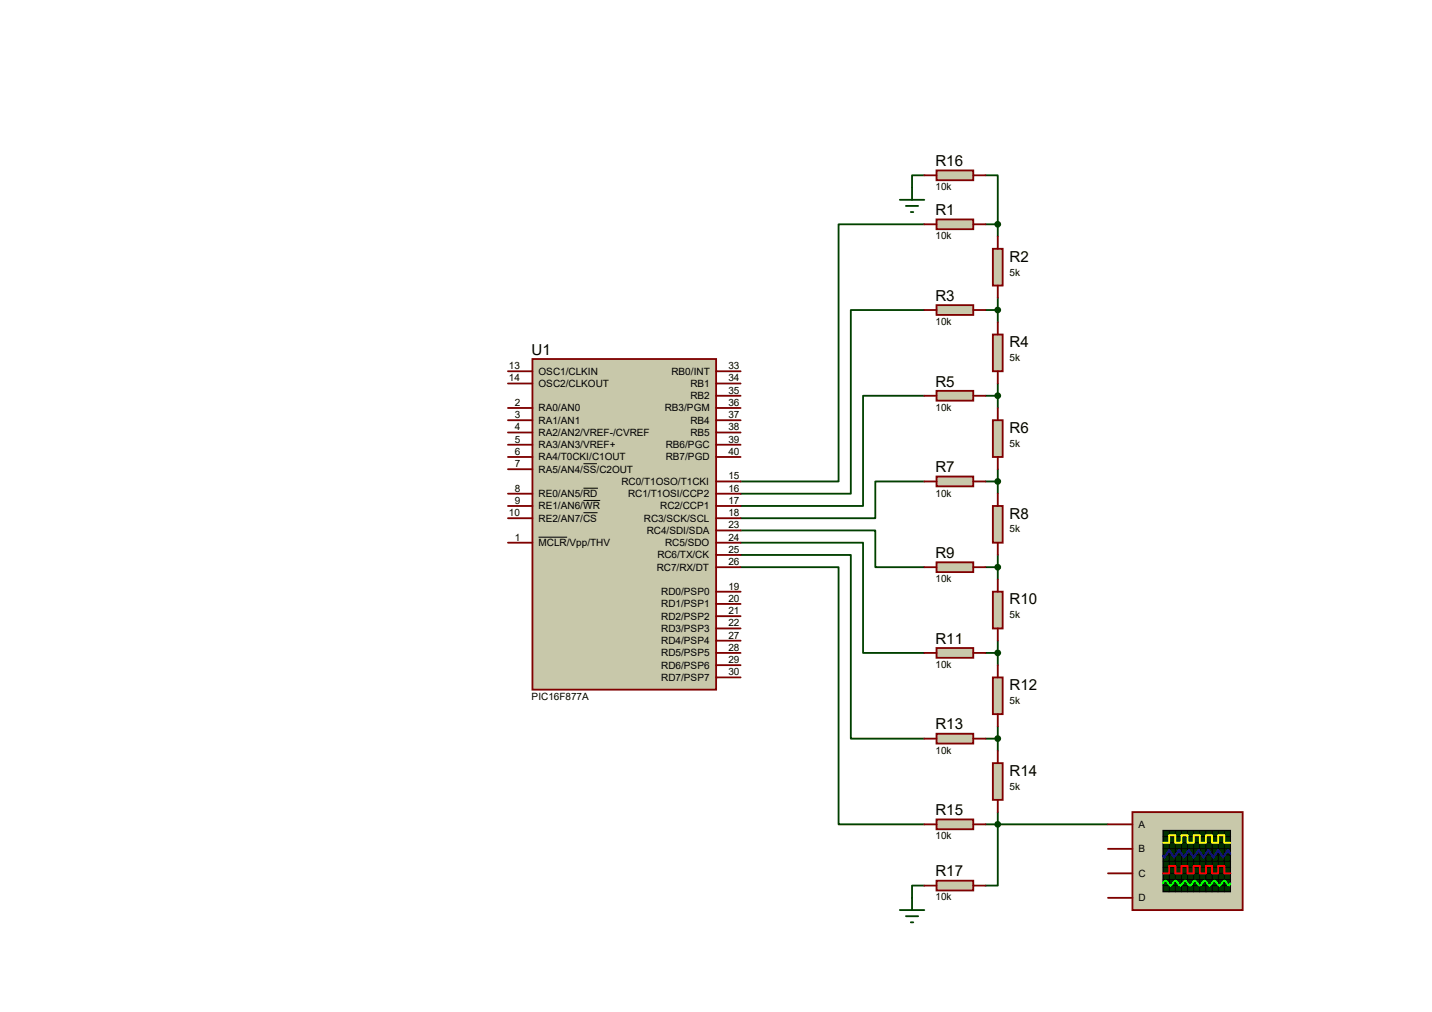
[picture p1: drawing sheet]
<svg xmlns="http://www.w3.org/2000/svg" width="297mm" height="210mm" viewBox="0 0 297 210" stroke-linecap="round" stroke-linejoin="round" font-family="sans-serif">
<g fill="none" stroke="#004000" stroke-width=".38">
<path d="M191.7 36.4h-2.5v2.5M204.4 36.4h2.6v10.1M191.7 46.5h-17.8v53.4h-20.3M204.4 46.5h2.6M207 46.5v2.6M191.7 64.3h-15.2v38.1h-22.9M204.4 64.3h2.6M207 61.8v5M207 79.5v5.1M191.7 82.1h-12.7v22.8h-25.4M191.7 99.9h-10.1v7.6h-28M204.4 82.1h2.6"/>
<path d="M204.4 99.9h2.6M207 97.3v5.1M153.6 110h28v7.6h10.1M153.6 112.6h25.4v22.8h12.7M153.6 115.1h22.9v38.1h15.2M153.6 117.6h20.3v53.4h17.8M204.4 117.6h2.6M207 115.1v5.1M204.4 135.4h2.6M207 132.9v5.1M204.4 153.2h2.6M207 150.7v5"/>
<path d="M204.4 171h25.4M207 168.4v15.3h-2.6M191.7 183.7h-2.5v2.5"/>
</g>
<path d="M110.4 74.5h38.1v68.5h-38.1z" fill="#c8c8aa"/>
<g fill="none" stroke="#800000" stroke-width=".38">
<path d="M105.4 77h5M105.4 79.5h5M110.4 74.5h38.1v68.5h-38.1zM148.5 77h5.1M148.5 79.5h5.1M105.4 84.6h5M105.4 87.2h5M105.4 89.7h5M105.4 94.8h5M105.4 97.3h5M105.4 92.2h5M148.5 84.6h5.1"/>
<path d="M148.5 87.2h5.1M148.5 89.7h5.1M148.5 94.8h5.1M148.5 92.2h5.1M148.5 82.1h5.1M148.5 99.9h5.1M105.4 102.4h5M105.4 104.9h5M105.4 107.5h5M105.4 112.6h5M148.5 102.4h5.1M148.5 104.9h5.1"/>
<path d="M148.5 107.5h5.1M148.5 117.6h5.1M148.5 115.1h5.1M148.5 112.6h5.1M148.5 110h5.1M148.5 122.7h5.1M148.5 125.3h5.1M148.5 138h5.1M148.5 135.4h5.1M148.5 132.9h5.1M148.5 130.3h5.1M148.5 127.8h5.1"/>
<path d="M148.5 140.5h5.1"/>
</g>
<path d="M121 96.2h2.8M111.7 111.4h5.9M121 101.3h3M121 103.8h3.5M121 106.3h2.9" fill="none" stroke="#000" stroke-width=".21"/>
<path d="M194.3 45.5h7.6v2h-7.6z" fill="#c8c8aa"/>
<path d="M191.7 46.5h2.6M194.3 45.5h7.6v2h-7.6zM201.9 46.5h2.5" fill="none" stroke="#800000" stroke-width=".38"/>
<path d="M205.9 51.6h2.1v7.6h-2.1z" fill="#c8c8aa"/>
<path d="M205.9 51.6h2.1v7.6h-2.1zM207 49.1v2.5M207 59.2v2.6" fill="none" stroke="#800000" stroke-width=".38"/>
<path d="M194.3 63.3h7.6v2h-7.6z" fill="#c8c8aa"/>
<path d="M191.7 64.3h2.6M194.3 63.3h7.6v2h-7.6zM201.9 64.3h2.5" fill="none" stroke="#800000" stroke-width=".38"/>
<path d="M205.9 69.4h2.1v7.6h-2.1z" fill="#c8c8aa"/>
<path d="M205.9 69.4h2.1v7.6h-2.1zM207 66.8v2.6M207 77v2.5" fill="none" stroke="#800000" stroke-width=".38"/>
<path d="M194.3 81.1h7.6v2h-7.6z" fill="#c8c8aa"/>
<path d="M191.7 82.1h2.6M194.3 81.1h7.6v2h-7.6zM201.9 82.1h2.5" fill="none" stroke="#800000" stroke-width=".38"/>
<path d="M205.9 87.2h2.1v7.6h-2.1z" fill="#c8c8aa"/>
<path d="M205.9 87.2h2.1v7.6h-2.1zM207 84.6v2.6M207 94.8v2.5" fill="none" stroke="#800000" stroke-width=".38"/>
<path d="M194.3 98.8h7.6v2.1h-7.6z" fill="#c8c8aa"/>
<path d="M191.7 99.9h2.6M194.3 98.8h7.6v2.1h-7.6zM201.9 99.9h2.5" fill="none" stroke="#800000" stroke-width=".38"/>
<path d="M205.9 104.9h2.1v7.7h-2.1z" fill="#c8c8aa"/>
<path d="M205.9 104.9h2.1v7.7h-2.1zM207 102.4v2.5M207 112.6v2.5" fill="none" stroke="#800000" stroke-width=".38"/>
<path d="M194.3 116.6h7.6v2.1h-7.6z" fill="#c8c8aa"/>
<path d="M191.7 117.6h2.6M194.3 116.6h7.6v2.1h-7.6zM201.9 117.6h2.5" fill="none" stroke="#800000" stroke-width=".38"/>
<path d="M205.9 122.7h2.1v7.6h-2.1z" fill="#c8c8aa"/>
<path d="M205.9 122.7h2.1v7.6h-2.1zM207 120.2v2.5M207 130.3v2.6" fill="none" stroke="#800000" stroke-width=".38"/>
<path d="M194.3 134.4h7.6v2h-7.6z" fill="#c8c8aa"/>
<path d="M191.7 135.4h2.6M194.3 134.4h7.6v2h-7.6zM201.9 135.4h2.5" fill="none" stroke="#800000" stroke-width=".38"/>
<path d="M205.9 140.5h2.1v7.6h-2.1z" fill="#c8c8aa"/>
<path d="M207 138v2.5M205.9 140.5h2.1v7.6h-2.1zM207 148.1v2.6" fill="none" stroke="#800000" stroke-width=".38"/>
<path d="M194.3 152.2h7.6v2h-7.6z" fill="#c8c8aa"/>
<path d="M191.7 153.2h2.6M194.3 152.2h7.6v2h-7.6zM201.9 153.2h2.5" fill="none" stroke="#800000" stroke-width=".38"/>
<path d="M205.9 158.3h2.1v7.6h-2.1z" fill="#c8c8aa"/>
<path d="M205.9 158.3h2.1v7.6h-2.1zM207 155.7v2.6M207 165.9v2.5" fill="none" stroke="#800000" stroke-width=".38"/>
<path d="M194.3 170h7.6v2h-7.6z" fill="#c8c8aa"/>
<path d="M191.7 171h2.6M194.3 170h7.6v2h-7.6zM201.9 171h2.5" fill="none" stroke="#800000" stroke-width=".38"/>
<path d="M194.3 182.7h7.6v2h-7.6z" fill="#c8c8aa"/>
<path d="M191.7 183.7h2.6M194.3 182.7h7.6v2h-7.6zM201.9 183.7h2.5" fill="none" stroke="#800000" stroke-width=".38"/>
<circle cx="207" cy="64.3" r=".51" fill="#004000"/>
<circle cx="207" cy="64.3" r=".51" fill="none" stroke="#004000" stroke-width=".38"/>
<circle cx="207" cy="82.1" r=".51" fill="#004000"/>
<circle cx="207" cy="82.1" r=".51" fill="none" stroke="#004000" stroke-width=".38"/>
<circle cx="207" cy="99.9" r=".51" fill="#004000"/>
<circle cx="207" cy="99.9" r=".51" fill="none" stroke="#004000" stroke-width=".38"/>
<circle cx="207" cy="117.6" r=".51" fill="#004000"/>
<circle cx="207" cy="117.6" r=".51" fill="none" stroke="#004000" stroke-width=".38"/>
<circle cx="207" cy="135.4" r=".51" fill="#004000"/>
<circle cx="207" cy="135.4" r=".51" fill="none" stroke="#004000" stroke-width=".38"/>
<circle cx="207" cy="153.2" r=".51" fill="#004000"/>
<circle cx="207" cy="153.2" r=".51" fill="none" stroke="#004000" stroke-width=".38"/>
<circle cx="207" cy="171" r=".51" fill="#004000"/>
<circle cx="207" cy="171" r=".51" fill="none" stroke="#004000" stroke-width=".38"/>
<path d="M194.3 35.3h7.6v2.1h-7.6z" fill="#c8c8aa"/>
<path d="M191.7 36.4h2.6M194.3 35.3h7.6v2.1h-7.6zM201.9 36.4h2.5" fill="none" stroke="#800000" stroke-width=".38"/>
<circle cx="207" cy="46.5" r=".51" fill="#004000"/>
<g fill="none" stroke="#004000" stroke-width=".38">
<path d="M189.2 38.9v2.5M186.6 41.4h5.1M187.9 42.7h2.6M188.9 44h.5M186.6 188.8h5.1M187.9 190h2.6M188.9 191.3h.5M189.2 186.2v2.6"/>
<circle cx="207" cy="46.5" r=".51"/>
</g>
<path d="M234.9 168.4h22.9v20.4h-22.9z" fill="#c8c8aa"/>
<path d="M234.9 168.4h22.9v20.4h-22.9z" fill="none" stroke="#800000" stroke-width=".38"/>
<path d="M241.3 172.3h13.9v12.7h-13.9z" fill="#003000"/>
<path d="M241.3 172.3h13.9v12.7h-13.9z" fill="none" stroke="#000" stroke-width=".25"/>
<g fill="none" stroke="#000" stroke-width=".21">
<path d="M241.3 176.1h14M241.3 173.5h14M241.3 174.8h14M241.3 177.3h14M241.3 179.9h14M241.3 178.6h14M242.5 172.3l.1 12.7M243.8 172.3v12.7M245.1 172.3v12.7M246.3 172.3l.1 12.7M247.6 172.3v12.7M248.9 172.3v12.7"/>
<path d="M250.1 172.3l.1 12.7M251.4 172.3l.1 12.7M252.7 172.3v12.7M254 172.3v12.7M241.3 181.1h14M241.3 182.4h14M241.3 183.7h14"/>
</g>
<path d="M241.3 174.8h1.2v-1.5h1.3v1.5h1.3v-1.5h1.2v1.5h1.3v-1.5h1.3v1.5h1.2v-1.5h1.3v1.5h1.3v-1.5h1.3v1.5h1.2" fill="none" stroke="#ff0" stroke-width=".38"/>
<path d="M241.3 181.1h1.2v-1.5h1.3v1.5h1.3v-1.5h1.2v1.5h1.3v-1.5h1.3v1.5h1.2v-1.5h1.3v1.5h1.3v-1.5h1.3v1.5h1.2" fill="none" stroke="#f00" stroke-width=".38"/>
<path d="M255.2 177.1l-.5-.8-1 1.5-1-1.5-1 1.5-1-1.5-1.1 1.5-1-1.5-1 1.5-1-1.5-1 1.5-1-1.5-1.1 1.5-1-1.5-1 1.5-.2-.2" fill="none" stroke="#00f" stroke-width=".38"/>
<path d="M241.3 183.2l.5-.5 1 1 1-1 1 1 1-1 1 1 1.1-1 1 1 1-1 1 1 1-1 1 1 1.1-1 1 1 .2-.5" fill="none" stroke="#0f0" stroke-width=".38"/>
<path d="M229.8 171h5.1M229.8 176.1h5.1M229.8 181.1h5.1M229.8 186.2h5.1" fill="none" stroke="#800000" stroke-width=".38"/>
<g font-size="3.1">
<text x="194.1" y="34.5">R16</text>
<text x="194.1" y="44.7">R1</text>
<text x="209.4" y="54.3">R2</text>
<text x="194.1" y="62.4">R3</text>
<text x="110.3" y="73.6">U1</text>
<text x="209.4" y="72.1">R4</text>
<text x="194.1" y="80.2">R5</text>
<text x="209.4" y="89.8">R6</text>
<text x="194.1" y="98">R7</text>
<text x="209.4" y="107.6">R8</text>
<text x="194.1" y="115.7">R9</text>
<text x="209.4" y="125.3">R10</text>
<text x="194.1" y="133.5">R11</text>
<text x="209.4" y="143.1">R12</text>
<text x="194.1" y="151.3">R13</text>
<text x="209.4" y="160.9">R14</text>
<text x="194.1" y="169.1">R15</text>
<text x="194.1" y="181.8">R17</text>
</g>
<g font-size="2.1">
<text x="194.1" y="39.5">10k</text>
<text x="194.1" y="49.7">10k</text>
<text x="209.4" y="57.1">5k</text>
<text x="194.1" y="67.4">10k</text>
<text x="105.6" y="76.6">13</text>
<text x="111.7" y="77.7">OSC1/CLKIN</text>
<text x="139.3" y="77.7">RB0/INT</text>
<text x="151.1" y="76.6">33</text>
<text x="209.4" y="74.9">5k</text>
<text x="105.6" y="79.1">14</text>
<text x="111.7" y="80.3">OSC2/CLKOUT</text>
<text x="143.2" y="82.8">RB2</text>
<text x="143.2" y="80.3">RB1</text>
<text x="151.1" y="81.7">35</text>
<text x="151.1" y="79.1">34</text>
<text x="106.8" y="84.2">2</text>
<text x="106.8" y="86.7">3</text>
<text x="106.8" y="89.3">4</text>
<text x="111.7" y="85.3">RA0/AN0</text>
<text x="111.7" y="87.9">RA1/AN1</text>
<text x="137.9" y="85.3">RB3/PGM</text>
<text x="143.2" y="87.9">RB4</text>
<text x="151.1" y="89.3">38</text>
<text x="151.1" y="86.7">37</text>
<text x="151.1" y="84.2">36</text>
<text x="194.1" y="85.2">10k</text>
<text x="106.8" y="94.4">6</text>
<text x="106.8" y="91.8">5</text>
<text x="111.7" y="90.4">RA2/AN2/VREF-/CVREF</text>
<text x="111.7" y="95.5">RA4/T0CKI/C1OUT</text>
<text x="111.7" y="93">RA3/AN3/VREF+</text>
<text x="138.1" y="95.5">RB7/PGD</text>
<text x="138.1" y="93">RB6/PGC</text>
<text x="143.2" y="90.4">RB5</text>
<text x="151.1" y="94.4">40</text>
<text x="151.1" y="91.8">39</text>
<text x="209.4" y="92.7">5k</text>
<text x="106.8" y="96.9">7</text>
<text x="106.8" y="102">8</text>
<text x="111.7" y="98">RA5/AN4/SS/C2OUT</text>
<text x="128.9" y="100.6">RC0/T1OSO/T1CKI</text>
<text x="151.1" y="99.4">15</text>
<text x="151.1" y="102">16</text>
<text x="105.6" y="107.1">10</text>
<text x="106.8" y="104.5">9</text>
<text x="111.7" y="103.1">RE0/AN5/RD</text>
<text x="111.7" y="105.7">RE1/AN6/WR</text>
<text x="130.3" y="103.1">RC1/T1OSI/CCP2</text>
<text x="136.9" y="105.7">RC2/CCP1</text>
<text x="151.1" y="107.1">18</text>
<text x="151.1" y="104.5">17</text>
<text x="194.1" y="103">10k</text>
<text x="106.8" y="112.1">1</text>
<text x="111.7" y="108.2">RE2/AN7/CS</text>
<text x="111.7" y="113.3">MCLR/Vpp/THV</text>
<text x="133.6" y="108.2">RC3/SCK/SCL</text>
<text x="134.2" y="110.7">RC4/SDI/SDA</text>
<text x="138" y="113.3">RC5/SDO</text>
<text x="151.1" y="112.1">24</text>
<text x="151.1" y="109.6">23</text>
<text x="209.4" y="110.4">5k</text>
<text x="136.2" y="118.4">RC7/RX/DT</text>
<text x="136.4" y="115.8">RC6/TX/CK</text>
<text x="151.1" y="114.7">25</text>
<text x="151.1" y="117.2">26</text>
<text x="137.2" y="123.4">RD0/PSP0</text>
<text x="137.2" y="126">RD1/PSP1</text>
<text x="151.1" y="122.3">19</text>
<text x="151.1" y="124.8">20</text>
<text x="194.1" y="120.7">10k</text>
<text x="137.2" y="131.1">RD3/PSP3</text>
<text x="137.2" y="128.5">RD2/PSP2</text>
<text x="151.1" y="129.9">22</text>
<text x="151.1" y="127.4">21</text>
<text x="209.4" y="128.2">5k</text>
<text x="137.2" y="136.1">RD5/PSP5</text>
<text x="137.2" y="133.6">RD4/PSP4</text>
<text x="151.1" y="137.5">29</text>
<text x="151.1" y="135">28</text>
<text x="151.1" y="132.5">27</text>
<text x="137.2" y="141.2">RD7/PSP7</text>
<text x="137.2" y="138.7">RD6/PSP6</text>
<text x="151.1" y="140.1">30</text>
<text x="194.1" y="138.5">10k</text>
<text x="110.3" y="145.1">PIC16F877A</text>
<text x="209.4" y="146">5k</text>
<text x="194.1" y="156.3">10k</text>
<text x="209.4" y="163.8">5k</text>
<text x="236.2" y="171.7">A</text>
<text x="194.1" y="174.1">10k</text>
<text x="236.2" y="176.8">B</text>
<text x="236.2" y="181.9">C</text>
<text x="194.1" y="186.8">10k</text>
<text x="236.2" y="186.9">D</text>
</g>
</svg>
